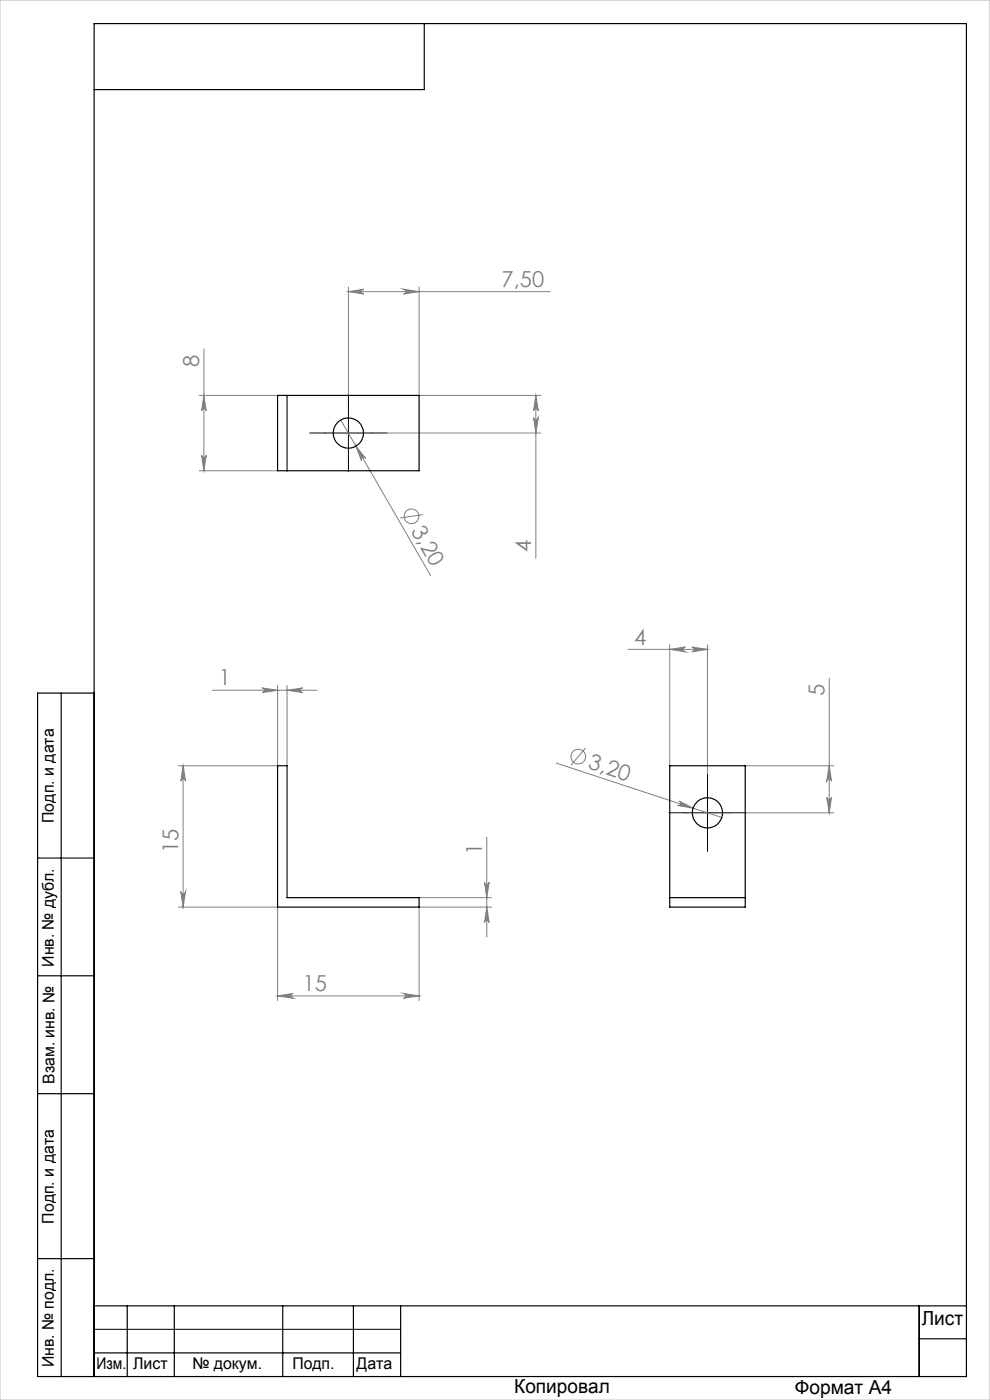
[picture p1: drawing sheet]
<svg xmlns="http://www.w3.org/2000/svg" width="210mm" height="297mm" viewBox="0 0 210 297" stroke-linecap="round" stroke-linejoin="round" font-family="sans-serif">
<g fill="none" stroke="#808080" stroke-width=".21">
<path d="M43.3 74v25.9M73.9 60.9v22.8M73.9 61.9h42.8M73.9 61.9l3.3-.6a.51 .51 0 0 0-.5 .6 .51 .51 0 0 0 .5 .5zM85.6 61.3l3.3 .6-3.3 .5a.51 .51 0 0 0 .5-.5 .51 .51 0 0 0-.5-.6zM88.9 60.9v23h25.8M42.3 83.9h16.6M42.3 99.9h16.6M42.8 96.6a.49 .49 0 0 0 .5 .5 .49 .49 0 0 0 .4-.5l-.4 3.3zM43.3 83.9l.4 3.3a.49 .49 0 0 0-.4-.5 .49 .49 0 0 0-.5 .5zM72.3 89.1l19 33M75.5 94.6l2.1 2.7a.51 .51 0 0 0-.7-.2 .51 .51 0 0 0-.2 .7z"/>
<path d="M82.1 91.9h32.6M113.2 88.6a.51 .51 0 0 0 .5 .4 .51 .51 0 0 0 .5-.4l-.5 3.3zM113.7 83.9l.5 3.3a.51 .51 0 0 0-.5-.5 .51 .51 0 0 0-.5 .5zM113.7 83.9v34.6M89.6 109.2l-4.7 .7M133.2 137.8h16.9M142.1 136.8v25.7M142.1 137.8l3.3-.5a.51 .51 0 0 0-.5 .5 .51 .51 0 0 0 .5 .5zM146.8 137.3l3.3 .5-3.3 .5a.51 .51 0 0 0 .5-.5 .51 .51 0 0 0-.5-.5zM150.1 136.8v27.4M45.1 146.4h22.1M55.6 145.9l3.3 .5-3.3 .5a.49 .49 0 0 0 .5-.5 .49 .49 0 0 0-.5-.5z"/>
<path d="M58.9 145.4v17.1h-21M60.9 146.4l3.3-.5a.49 .49 0 0 0-.5 .5 .49 .49 0 0 0 .5 .5zM60.9 145.4v17.1M124.2 158.7l-3.1 3.6M175.9 143.9v28.5M38.8 162.5v29.9M38.8 162.5l.6 3.2a.51 .51 0 0 0-.5-.4 .51 .51 0 0 0-.6 .4zM103.3 177.6v21.2M118 161.9l35.1 11.5M144 169.9l3 1.5-3.3-.5a.5 .5 0 0 0 .7-.3 .5 .5 0 0 0-.4-.7zM158.1 162.5h18.8M158.3 172.4h18.6"/>
<path d="M175.4 169.2a.51 .51 0 0 0 .5 .4 .51 .51 0 0 0 .5-.4l-.5 3.2zM175.9 162.5l.5 3.2a.51 .51 0 0 0-.5-.4 .51 .51 0 0 0-.5 .4zM37.9 192.4h21v19.9M38.3 189.1a.51 .51 0 0 0 .6 .5 .51 .51 0 0 0 .5-.5l-.6 3.3zM88.9 190.4h15.3M102.8 187.1a.49 .49 0 0 0 .5 .5 .49 .49 0 0 0 .5-.5l-.5 3.3zM103.3 192.4l.5 3.4a.49 .49 0 0 0-.5-.5 .49 .49 0 0 0-.5 .5zM104.2 192.4h-15.3v19.9M58.9 211.3l3.3-.6a.51 .51 0 0 0-.5 .6 .51 .51 0 0 0 .5 .5zM58.9 211.3h30M85.6 210.7l3.3 .6-3.3 .5a.51 .51 0 0 0 .5-.5 .51 .51 0 0 0-.5-.6z"/>
<circle cx="87.3" cy="109.5" r="1.55"/>
<circle cx="122.7" cy="160.5" r="1.55"/>
</g>
<path d="M68.9 91.9h-3.2M73.9 86.9v-3.2M73.9 96.9v3.2M78.9 91.9h3.2M145.1 172.4h-3.2M150.1 167.4v-3.2M150.1 177.4v3.2M155.1 172.4h3.2" fill="none" stroke="#000" stroke-width=".21" stroke-dasharray="15.2 1.3 1.3 1.3"/>
<path d="M68.9 91.9h10M73.9 86.9v10M145.1 172.4h9.9M150.1 167.4v10M20 282h65" fill="none" stroke="#000" stroke-width=".21"/>
<g fill="none" stroke="#000" stroke-width=".25">
<path d="M90 5v14h-70M13 147v145M20 147h-12v145h197v-287h-185v287M8 182h12M8 207h12M8 232h12M8 267h12M20 277h185M27 277v15M37 277v15M60 277v15M75 277v15"/>
<path d="M85 277v15M195 277v15M20 287h65M195 284h10"/>
</g>
<path d="M0 0h210v297h-210z" fill="none" stroke="#c0c0c0" stroke-width=".21"/>
<g fill="#808080">
<path d="M144 169.9l3 1.5-3.3-.5a.5 .5 0 0 0 .7-.3 .5 .5 0 0 0-.4-.7z"/>
<path d="M75.5 94.6l2.1 2.7a.51 .51 0 0 0-.7-.2 .51 .51 0 0 0-.2 .7z"/>
<path d="M146.8 137.3l3.3 .5-3.3 .5a.51 .51 0 0 0 .5-.5 .51 .51 0 0 0-.5-.5zM142.1 137.8l3.3-.5a.51 .51 0 0 0-.5 .5 .51 .51 0 0 0 .5 .5z"/>
<path d="M60.9 146.4l3.3-.5a.49 .49 0 0 0-.5 .5 .49 .49 0 0 0 .5 .5zM55.6 145.9l3.3 .5-3.3 .5a.49 .49 0 0 0 .5-.5 .49 .49 0 0 0-.5-.5z"/>
<path d="M73.9 61.9l3.3-.6a.51 .51 0 0 0-.5 .6 .51 .51 0 0 0 .5 .5zM85.6 61.3l3.3 .6-3.3 .5a.51 .51 0 0 0 .5-.5 .51 .51 0 0 0-.5-.6zM58.9 211.3l3.3-.6a.51 .51 0 0 0-.5 .6 .51 .51 0 0 0 .5 .5zM85.6 210.7l3.3 .6-3.3 .5a.51 .51 0 0 0 .5-.5 .51 .51 0 0 0-.5-.6z"/>
<path d="M113.2 88.6a.51 .51 0 0 0 .5 .4 .51 .51 0 0 0 .5-.4l-.5 3.3zM113.7 83.9l.5 3.3a.51 .51 0 0 0-.5-.5 .51 .51 0 0 0-.5 .5z"/>
<path d="M43.3 83.9l.4 3.3a.49 .49 0 0 0-.4-.5 .49 .49 0 0 0-.5 .5zM42.8 96.6a.49 .49 0 0 0 .5 .5 .49 .49 0 0 0 .4-.5l-.4 3.3zM38.8 162.5l.6 3.2a.51 .51 0 0 0-.5-.4 .51 .51 0 0 0-.6 .4zM38.3 189.1a.51 .51 0 0 0 .6 .5 .51 .51 0 0 0 .5-.5l-.6 3.3zM102.8 187.1a.49 .49 0 0 0 .5 .5 .49 .49 0 0 0 .5-.5l-.5 3.3zM103.3 192.4l.5 3.4a.49 .49 0 0 0-.5-.5 .49 .49 0 0 0-.5 .5zM175.9 162.5l.5 3.2a.51 .51 0 0 0-.5-.4 .51 .51 0 0 0-.5 .4zM175.4 169.2a.51 .51 0 0 0 .5 .4 .51 .51 0 0 0 .5-.4l-.5 3.2z"/>
</g>
<g fill="none" stroke="#000" stroke-width=".25">
<path d="M58.9 83.9h30v16h-30zM60.9 83.9v16M58.9 162.5h2v27.9h28v2h-30zM142.1 162.5h16v29.9h-16zM142.1 190.4h16"/>
<circle cx="73.9" cy="91.9" r="3.2"/>
<circle cx="150.1" cy="172.4" r="3.2"/>
</g>
<g font-size="4.7" fill="#808080">
<text x="106.4" y="60.8">7,50</text>
<text x="42.3" y="77.9" transform="rotate(-90 42.3 77.9)">8</text>
<text x="87.1" y="112.6" transform="rotate(60 87.1 112.6)">3,20</text>
<text x="112.7" y="117.1" transform="rotate(-90 112.7 117.1)">4</text>
<text x="134.5" y="136.7">4</text>
<text x="46.4" y="145.4">1</text>
<text x="174.9" y="147.7" transform="rotate(-90 174.9 147.7)">5</text>
<text x="124.6" y="162.9" transform="rotate(18 124.6 162.9)">3,20</text>
<text x="37.9" y="181" transform="rotate(-90 37.9 181)">15</text>
<text x="102.3" y="181.5" transform="rotate(-90 102.3 181.5)">1</text>
<text x="64.2" y="210.2">15</text>
</g>
<g font-size="4.1">
<text x="195.5" y="281.2">Лист</text>
<text x="109.1" y="295.6">Копировал</text>
<text x="168.6" y="295.7">Формат А4</text>
</g>
<g font-size="3.4">
<text x="11.4" y="174.6" transform="rotate(-90 11.4 174.6)">Подп. и дата</text>
<text x="11.4" y="205.1" transform="rotate(-90 11.4 205.1)">Инв. № дубл.</text>
<text x="11.6" y="229.9" transform="rotate(-90 11.6 229.9)">Взам. инв. №</text>
<text x="11.4" y="259.6" transform="rotate(-90 11.4 259.6)">Подп. и дата</text>
<text x="11.4" y="290" transform="rotate(-90 11.4 290)">Инв. № подл.</text>
<text x="20.4" y="290.4">Изм.</text>
<text x="28.2" y="290.4">Лист</text>
<text x="40.8" y="290.4">№ докум.</text>
<text x="62" y="290.4">Подп.</text>
<text x="75.6" y="290.4">Дата</text>
</g>
</svg>
